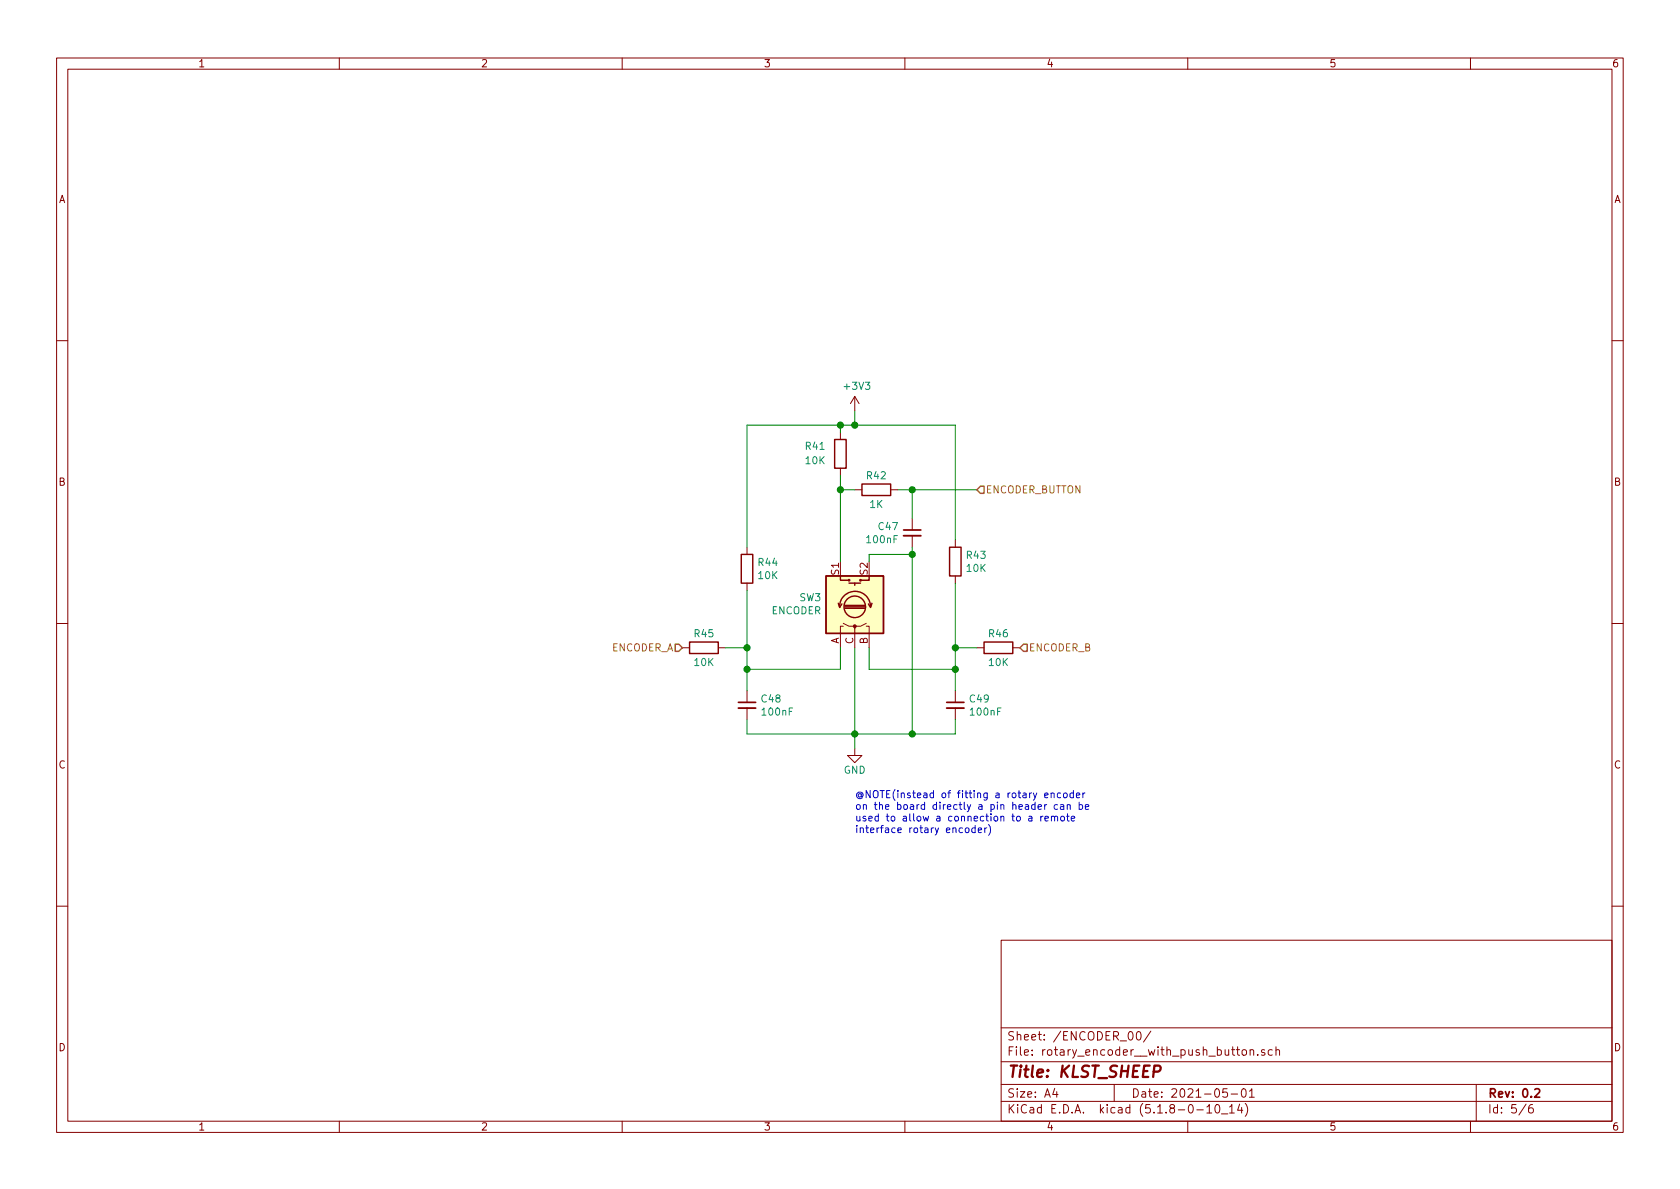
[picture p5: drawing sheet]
<svg xmlns="http://www.w3.org/2000/svg" width="297mm" height="210mm" viewBox="0 0 297 210" stroke-linecap="round" stroke-linejoin="round" font-family="sans-serif">
<g fill="none" stroke="#840000" stroke-width=".18">
<path d="M10 10.3h277v189.9h-277zM12 12.2h273v186.1h-273zM60 10.3v1.9M110 10.3v1.9M160 10.3v1.9M210 10.3v1.9M260 10.3v1.9M10 60.2h2M148.6 76.4v1.3M151.1 70.1v2.5M151.1 70.1l-.7 1.3M151.1 70.1l.8 1.3"/>
<path d="M285 60.2h2M132.1 96.8v1.2M148.6 82.8v1.3M151.1 86.6h1.3M157.5 86.6h1.2M161.3 91.7v2M161.3 94.7v2.1M168.9 95.5v1.3M10 110.3h2M120.6 114.5h1.3M127 114.5h1.3M132.1 103.1v1.3"/>
<path d="M149.1 110.7h-.5v3.8M149.1 110.2l1 .5h1v.5M153.2 110.7h.5v3.8M153.2 110.2l-1.1 .5h-1v3.8M168.9 101.8v1.3M172.7 114.5h1.3M179.1 114.5h1.2M285 110.3h2M132.1 122.2v2M132.1 125.2v2M151.1 132.3v1.3h1.3l-1.3 1.3-1.2-1.3h1.2M168.9 122.2v2"/>
<path d="M168.9 125.2v2M10 160.2h2M177 166.3h108v32h-108zM285 160.2h2M60 198.3v1.9M110 198.3v1.9M160 198.3v1.9M177 194.8h108M177 191.8h108M177 187.8h108M177 181.8h108M186.5 192.5l-.4 1h1"/>
<path d="M186.8 193v1M197 191.8v3M201 182.6l.4-.2a.94 .94 0 0 1 0 1.5l-.4-.3-.1-.6zM203.5 182.3l-1.3 2M210 198.3v1.9M211.6 196.3h1.2M213.4 195.8l.4-.5v1.5M213.4 196.8h.8M215 195.4l.3-.1a.94 .94 0 0 1 0 1.5 .8 .8 0 0 1-.6-.6 .8 .8 0 0 1 .3-.8zM216 197h1.1M217 192.5h-.7l-.1 .7 .2-.1 .5 .1 .1 .2v.5l-.2 .1-.6-.1M217.4 195.8l.4-.5v1.5"/>
<path d="M217.4 196.8h.8M217.7 193.5h1.1M219.2 195.2l-.4 1.1h.9M219.5 195.8v1M219.6 192.7l.4-.2a.94 .94 0 0 1 0 1.5 .82 .82 0 0 1-.4-1.3zM219.7 185.7l.2-.1 .4 .1v.8l-.2 .1-.4-.1zM220.2 195.1a1.71 1.71 0 0 1 0 2.3M220.9 193l.4-.5v1.5M220.9 194h.9M221 185.7l.2-.1 .4 .1 .1 .9M221 185.6v1M222.4 186.5v.1"/>
<path d="M223.6 185.7l-.4-.1-.2 .2 .1 .2 .5 .2v.3h-.6M224.9 185.7l-.4-.1-.3 .3 .1 .6 .2 .1 .4-.1M225.6 185.7l.2-.1 .4 .1v.9M225.6 185.1v1.5M260 198.3v1.9M261 191.8v6.5M269.8 195.2l-1.2 2M271 195.3a.62 .62 0 0 0-.7 .7v.7l.3 .1 .4-.1 .1-.5-.1-.2-.4-.1-.3 .3"/>
</g>
<path d="M159.8 93.7h3M130.6 124.2h3M167.4 124.2h3M271.4 192.7l.2-.2h.4l.2 .5-.9 1h.9" fill="none" stroke="#840000" stroke-width=".3"/>
<path d="M204 189.5h.7a.57 .57 0 0 0 .5-.5 .57 .57 0 0 0-.3-.6h-.8l-.2 2" fill="none" stroke="#840000" stroke-width=".41"/>
<path d="M159.8 94.7h3M130.6 125.2h3M167.4 125.2h3" fill="none" stroke="#840000" stroke-width=".33"/>
<g fill="none" stroke="#840000" stroke-width=".25">
<path d="M147.6 77.7h2v5.1h-2zM131.1 98h2v5.1h-2zM152.4 85.6h5.1v2h-5.1zM167.9 96.8h2v5h-2zM121.9 113.5h5.1v2.1h-5.1zM146 101.8h10.2v10.2h-10.2zM148.2 106.7l.3 .7 .3-.6M148.4 107.3a2.74 2.74 0 0 1 2.8-2.7 2.74 2.74 0 0 1 2.7 2.7M148.6 101.8v.8h1.5M149.4 107.6h3.5M149.4 107.3h3.5M149.4 107.1h3.5"/>
<path d="M150.1 103.1h2M151.1 103.1v.4M153.7 101.8v.8h-1.6M154.2 106.7l-.3 .7-.4-.6M174 113.5h5.1v2.1h-5.1z"/>
<circle cx="150.1" cy="102.6" r=".13"/>
<circle cx="151.1" cy="107.3" r="1.9"/>
<circle cx="152.1" cy="102.6" r=".13"/>
</g>
<path d="M146 101.8h10.2v10.2h-10.2z" fill="#ffffc2" stroke="#ffffc2" stroke-width=".18"/>
<circle cx="151.1" cy="110.7" r=".25" fill="#840000" stroke="#840000" stroke-width=".18"/>
<g fill="none" stroke="#008400" stroke-width=".18">
<path d="M148.6 75.2v1.2M151.1 72.6v2.6M148.6 84.1v15.2M148.6 86.6h2.5M158.7 86.6h14M161.3 98h-7.6v1.3M161.3 86.6v5.1M161.3 96.8v33M168.9 95.5v-20.3h-36.8v21.6M128.3 114.5h3.8M132.1 104.4v17.8M148.6 114.5v3.9h-16.5"/>
<path d="M151.1 114.5v17.8M153.7 114.5v3.9h15.2M168.9 103.1v19.1M168.9 114.5h3.8M132.1 127.2v2.6h36.8v-2.6"/>
</g>
<path d="M173.4 86h.6v1.2h-.6l-.7-.6zM119.4 113.9h.6l.6 .6-.6 .7h-.6zM181 113.9h.6v1.3h-.6l-.7-.7z" fill="none" stroke="#848400" stroke-width=".25"/>
<g fill="none" stroke="#0000c2" stroke-width=".18">
<path d="M189.8 139.8v1.3M170.8 146.5l.3-.1 .2 .1-.1 .7h-.3l-.2-.2zM172.4 146.5l-.3-.1-.3 .2 .1 .6h.5M172.4 146v1.2M173 146.8l.6-.1-.1-.2-.3-.1-.2 .2v.6h.5M174.1 146.4v.8M174.5 146.4l-.4 .2M174.8 145.8a1.47 1.47 0 0 1 0 1.9M181.9 144.4h.5v.8M182.4 144.6l-.4 .1-.1 .2v.2h.5M183.5 142.7l.6-.1v-.3h-.4l-.2 .2 .1 .6h.5M184 144.3v.9"/>
<path d="M184.4 144.3l-.4 .3M184.7 140.6l.6-.1-.1-.2-.3-.1-.2 .2 .1 .6h.4M184.7 142.3v.8M184.8 144.7l.6-.1-.1-.2-.4-.1-.1 .2v.6h.5M185.1 142.3h-.3l-.1 .2M185.9 140.4l.1-.2 .3 .1 .1 .8M185.9 140.2v.9M185.9 144.5l.2-.2 .3 .1 .1 .8M185.9 144.3v.9M186.5 144.5l.1-.2 .3 .1 .1 .8M187 142.3h-.4l-.2 .2 .1 .6h.5M187.5 140.3l-.3-.1-.3 .3 .1 .5h.5"/>
<path d="M187.5 142.3h.5l.1 .8M187.7 144.4l.3-.1 .2 .3-.1 .5-.3 .1-.3-.2zM188.1 142.6h-.4l-.2 .2v.3h.6M188.1 140.3l.3-.1 .3 .3-.1 .5-.3 .1-.2-.2zM188.6 144.3h.5M188.7 142.4l.2-.1h.3v.8M188.7 142.3v.8M188.7 143.9v1.1l.4 .2M189.4 144.7l.6-.1v-.2l-.4-.1-.2 .2 .1 .6h.5M189.8 140.3l-.4-.1-.2 .3 .1 .5h.5M190.3 140.6l.6-.1v-.2l-.4-.1-.2 .2 .1 .6h.5M190.8 142.3h.4l.2 .2-.1 .6h-.5"/>
<path d="M190.8 141.9v1.2M191.5 140.2v.9M191.8 140.2l-.3 .3M191.9 142.7l.6-.1-.1-.3h-.3l-.2 .2v.6h.5"/>
</g>
<g fill="#008400" stroke="#008400" stroke-width=".25">
<circle cx="161.3" cy="129.8" r=".51"/>
<circle cx="161.3" cy="98" r=".51"/>
<circle cx="151.1" cy="75.2" r=".51"/>
<circle cx="161.3" cy="86.6" r=".51"/>
<circle cx="132.1" cy="118.4" r=".51"/>
<circle cx="168.9" cy="114.5" r=".51"/>
<circle cx="148.6" cy="75.2" r=".51"/>
<circle cx="151.1" cy="129.8" r=".51"/>
<circle cx="132.1" cy="114.5" r=".51"/>
<circle cx="168.9" cy="118.4" r=".51"/>
<circle cx="148.6" cy="86.6" r=".51"/>
</g>
<text font-size="2.8" fill="#840000" x="178" y="190.5">Title: KLST_SHEEP</text>
<g font-size="2.1" fill="#840000">
<text x="178" y="184">Sheet: /ENCODER_00/</text>
<text x="178" y="186.7">File: rotary_encoder__with_push_button.sch</text>
<text x="178" y="196.9">KiCad E.D.A. kicad (5.1.8-0-10_14)</text>
<text x="178" y="194.1">Size: A4</text>
<text x="200" y="194.1">Date: 2021-05-01</text>
<text x="263" y="194.1">Rev: 0.2</text>
<text x="263" y="196.9">Id: 5/6</text>
</g>
<g font-size="1.8" fill="#840000">
<text x="35" y="11.9">1</text>
<text x="85" y="11.9">2</text>
<text x="135" y="11.9">3</text>
<text x="185" y="11.9">4</text>
<text x="235" y="11.9">5</text>
<text x="285" y="11.9">6</text>
<text x="10.4" y="35.9">A</text>
<text x="285.4" y="35.9">A</text>
<text x="10.4" y="85.9">B</text>
<text x="285.4" y="85.9">B</text>
<text x="148.3" y="101.6" transform="rotate(-90 148.3 101.6)">S1</text>
<text x="153.4" y="101.6" transform="rotate(-90 153.4 101.6)">S2</text>
<text x="148.3" y="113.9" transform="rotate(-90 148.3 113.9)">A</text>
<text x="150.9" y="113.9" transform="rotate(-90 150.9 113.9)">C</text>
<text x="153.4" y="113.9" transform="rotate(-90 153.4 113.9)">B</text>
<text x="10.4" y="135.9">C</text>
<text x="285.4" y="135.9">C</text>
<text x="10.4" y="185.9">D</text>
<text x="285.4" y="185.9">D</text>
<text x="35" y="199.9">1</text>
<text x="85" y="199.9">2</text>
<text x="135" y="199.9">3</text>
<text x="185" y="199.9">4</text>
<text x="235" y="199.9">5</text>
<text x="285" y="199.9">6</text>
</g>
<g font-size="1.8" fill="#008484">
<text x="149.4" y="68.9">+3V3</text>
<text x="142.5" y="79.5">R41</text>
<text x="142.5" y="82.1">10K</text>
<text x="153.3" y="84.8">R42</text>
<text x="153.8" y="89.8">1K</text>
<text x="155.4" y="93.7">C47</text>
<text x="134.1" y="100.1">R44</text>
<text x="153.4" y="96.1">100nF</text>
<text x="171" y="98.8">R43</text>
<text x="171" y="101.1">10K</text>
<text x="134.1" y="102.4">10K</text>
<text x="141.4" y="106.3">SW3</text>
<text x="122.8" y="112.7">R45</text>
<text x="136.4" y="108.6">ENCODER</text>
<text x="174.9" y="112.7">R46</text>
<text x="122.8" y="117.8">10K</text>
<text x="174.9" y="117.8">10K</text>
<text x="134.7" y="124.2">C48</text>
<text x="171.5" y="124.2">C49</text>
<text x="134.9" y="126.5">100nF</text>
<text x="171.7" y="126.5">100nF</text>
<text x="149.2" y="136.8">GND</text>
</g>
<g font-size="1.8" fill="#848400">
<text x="174.2" y="87.2">ENCODER_BUTTON</text>
<text x="108" y="115.2">ENCODER_A</text>
<text x="181.9" y="115.2">ENCODER_B</text>
</g>
<g font-size="1.8" fill="#0000c2">
<text x="151.1" y="141.1">@NOTE(instead of fitting a rotary encoder</text>
<text x="151.1" y="143.2">on the board directly a pin header can be</text>
<text x="151.1" y="145.3">used to allow a connection to a remote</text>
<text x="151.1" y="147.3">interface rotary encoder)</text>
</g>
</svg>
